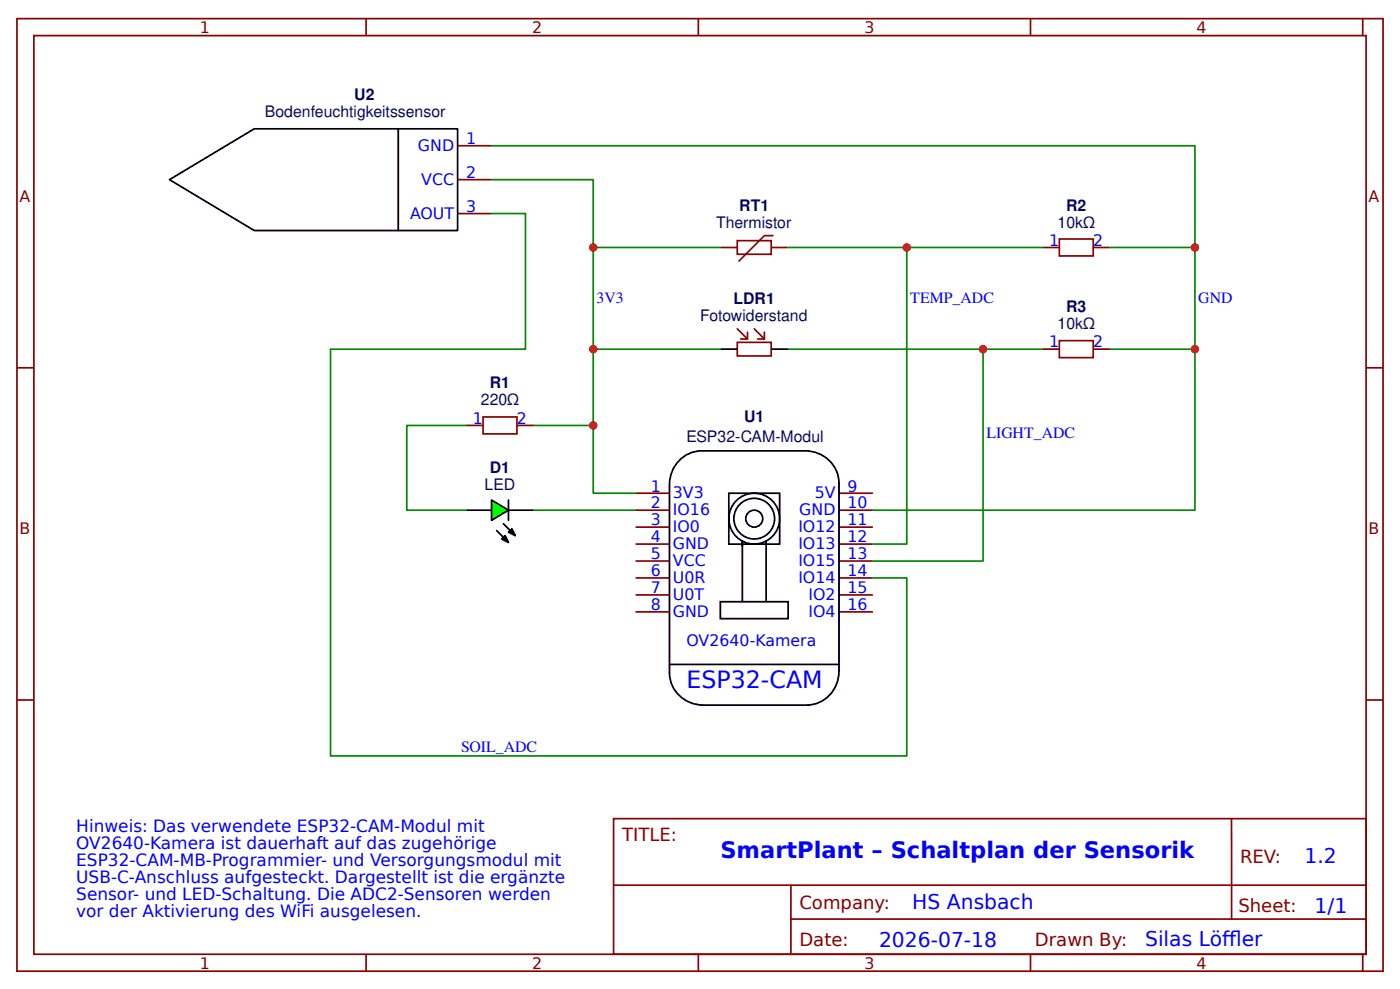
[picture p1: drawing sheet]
<svg xmlns="http://www.w3.org/2000/svg" width="219mm" height="154mm" viewBox="0 0 219 154" stroke-linecap="round" stroke-linejoin="round" font-family="sans-serif">
<g fill="none" stroke="#000" stroke-width=".26">
<path d="M26.5 28l13.2-7.9h31.7v15.9h-31.7zM112.4 54.5h2.7M120.4 54.5h2.6M72.8 79.6h3.9M106.3 71.6a4.9 4.9 0 0 1 3.2-1.2h16.2a5.2 5.2 0 0 1 5.3 5v29.4a5.2 5.2 0 0 1-5.1 5.3h-16.1a5.2 5.2 0 0 1-5.3-5.1v-29.3a5.4 5.4 0 0 1 1.8-4.1zM112.4 93.9h10.6v2.7h-10.6zM115.9 85.2v-.8v9.5M119.6 84.4v9.5M104.5 103.7h26.5"/>
<circle cx="117.7" cy="81" r="4"/>
</g>
<g fill="none" stroke="#800" stroke-width=".26">
<path d="M71.4 22.8h5.3M71.4 28h5.3M71.4 33.3h5.3M112.4 38.6h2.7M115.1 37.6h5.3v2.1h-5.3zM120.4 38.6h2.6M120.6 36.8h-1.3l-3.9 3.9M115.1 53.4h5.3v2.2h-5.3zM115.1 51.3l1.6 1.6M116.7 51.9v1h-1.1M117.7 51.3l1.6 1.6M119.3 51.9v1h-1"/>
<path d="M99.2 77h5.3M99.2 79.6h5.3M131 77h5.3M131 79.6h5.3M99.2 82.3h5.3M99.2 84.9h5.3M99.2 87.6h5.3M99.2 90.2h5.3M99.2 92.9h5.3M99.2 95.5h5.3M131 82.3h5.3M131 84.9h5.3"/>
<path d="M131 87.6h5.3M131 90.2h5.3M131 92.9h5.3M131 95.5h5.3"/>
</g>
<path d="M76.7 78.1l2.7 1.5-2.7 1.6z" fill="#0f0" stroke="#000" stroke-width=".26"/>
<g fill="none" stroke="#000" stroke-width=".26">
<path d="M62.2 20.1v15.9M79.4 78.1v3.1M79.4 79.6h3.9M113.8 77h7.9v7.9h-7.9zM77.5 82.8l1.9 1.9M78.6 81.8l1.8 1.8"/>
<circle cx="117.7" cy="81" r="3.2"/>
<circle cx="117.7" cy="81" r="1.32"/>
</g>
<path d="M78.3 84.1l.5-.5 .6 1.1zM79.4 83.1l.5-.6 .5 1.1z" fill="#000" stroke="#000" stroke-width=".26"/>
<g fill="none" stroke="#800" stroke-width=".26">
<path d="M2.6 2.9h213.3v148.7h-213.3zM5.3 5.6h208v143.4h-208zM57.1 2.9v2.7M109 2.9v2.7M160.9 2.9v2.7M212.7 2.9v2.7M162.7 38.6h2.7M165.4 37.3h5.3v2.7h-5.3zM170.7 38.6h2.6M2.6 57.4h2.7M162.7 54.5h2.7M165.4 53.2h5.3v2.6h-5.3z"/>
<path d="M170.7 54.5h2.6M213.3 57.4h2.6M72.8 66.4h2.6M75.4 65.1h5.3v2.6h-5.3zM80.7 66.4h2.6M2.6 109.3h2.7M213.3 109.3h2.6M95.8 127.8h117.5v21.2h-117.5zM95.8 138.2h117.4M123.5 138.2v10.6M192.2 127.8l.1 15.7M57.1 149v2.6"/>
<path d="M109 149v2.6M123.5 143.5h89.7M160.9 149v2.6M212.7 149v2.6"/>
</g>
<g fill="none" stroke="#080" stroke-width=".26">
<path d="M76.7 28h15.9v49h6.6M76.7 22.8h109.8v56.8h-50.2M76.7 33.3h5.3v21.2h-30.4v63.5h90v-27.8h-5.3M92.6 38.6h19.8M123 38.6h39.7M141.6 38.6v46.3h-5.3M173.3 38.6h13.2M92.6 54.5h19.8M123 54.5h39.7M153.5 54.5v33.1h-17.2M173.3 54.5h13.2M72.8 66.4h-9.3v13.2h9.3"/>
<path d="M83.3 66.4h9.3M83.3 79.6h15.9"/>
</g>
<g fill="#c00">
<circle cx="92.6" cy="54.5" r=".66"/>
<circle cx="92.6" cy="66.4" r=".66"/>
<circle cx="186.5" cy="54.5" r=".66"/>
<circle cx="153.5" cy="54.5" r=".66"/>
<circle cx="186.5" cy="38.6" r=".66"/>
<circle cx="92.6" cy="38.6" r=".66"/>
<circle cx="141.6" cy="38.6" r=".66"/>
</g>
<text font-size="3.7" fill="#00f" x="107.2" y="107.4">ESP32-CAM</text>
<text font-size="3.5" fill="#00f" x="112.4" y="133.9">SmartPlant – Schaltplan der Sensorik</text>
<g font-size="3.2" fill="#00f">
<text x="203.6" y="134.7">1.2</text>
<text x="142.4" y="141.9">HS Ansbach</text>
<text x="205.2" y="142.5">1/1</text>
<text x="137.2" y="147.8">2026-07-18</text>
<text x="178.8" y="147.7">Silas Löfer</text>
<text x="190.8" y="147.7">f</text>
<text x="190.8" y="147.7">l</text>
</g>
<g font-size="2.8" fill="#800">
<text x="97.1" y="131.2">TITLE:</text>
<text x="193.6" y="134.7">REV:</text>
<text x="124.8" y="141.9">Company:</text>
<text x="193.3" y="142.3">Sheet:</text>
<text x="124.8" y="147.6">Date:</text>
<text x="161.6" y="147.7">Drawn By:</text>
</g>
<g font-size="2.6" fill="#00f">
<text x="11.9" y="129.9">Hinweis: Das verwendete ESP32-CAM-Modul mit</text>
<text x="11.9" y="132.6">OV2640-Kamera ist dauerhaft auf das zugehörige</text>
<text x="11.9" y="135.2">ESP32-CAM-MB-Programmier- und Versorgungsmodul mit</text>
<text x="11.9" y="137.8">USB-C-Anschluss aufgesteckt. Dargestellt ist die ergänzte</text>
<text x="11.9" y="140.5">Sensor- und LED-Schaltung. Die ADC2-Sensoren werden</text>
<text x="11.9" y="143.1">vor der Aktivierung des WiFi ausgelesen.</text>
</g>
<g font-size="2.5" fill="#800">
<text x="31.2" y="5.2">1</text>
<text x="83.1" y="5.2">2</text>
<text x="134.9" y="5.2">3</text>
<text x="186.8" y="5.2">4</text>
<text x="3" y="31.5">A</text>
<text x="213.7" y="31.5">A</text>
<text x="3" y="83.3">B</text>
<text x="213.7" y="83.3">B</text>
<text x="31.2" y="151.2">1</text>
<text x="83.1" y="151.2">2</text>
<text x="134.9" y="151.2">3</text>
<text x="186.8" y="151.2">4</text>
</g>
<g font-size="2.5" fill="#000080">
<text x="55.3" y="15.7">U2</text>
<text x="41.4" y="18.3">Bodenfeuchtigkeitssensor</text>
<text x="111.8" y="35.5">Thermistor</text>
<text x="115.4" y="32.9">RT1</text>
<text x="165.1" y="35.5">10kΩ</text>
<text x="166.4" y="32.9">R2</text>
<text x="114.5" y="47.4">LDR1</text>
<text x="109.3" y="50.1">Fotowiderstand</text>
<text x="165.1" y="51.4">10kΩ</text>
<text x="166.4" y="48.7">R3</text>
<text x="75.1" y="63.3">220Ω</text>
<text x="76.5" y="60.6">R1</text>
<text x="116.2" y="65.9">U1</text>
<text x="107.2" y="69.1">ESP32-CAM-Modul</text>
<text x="75.6" y="76.5">LED</text>
<text x="76.5" y="73.9">D1</text>
</g>
<g font-size="2.5" fill="#00f">
<text x="65.2" y="23.5">GND</text>
<text x="72.8" y="22.5">1</text>
<text x="65.8" y="28.8">VCC</text>
<text x="72.8" y="27.8">2</text>
<text x="64" y="34.1">AOUT</text>
<text x="72.8" y="33.1">3</text>
<text x="163.8" y="38.4">1</text>
<text x="170.7" y="38.4">2</text>
<text x="93.1" y="47.2">3V3</text>
<text x="142.1" y="47.2">TEMP_ADC</text>
<text x="187.1" y="47.2">GND</text>
<text x="163.8" y="54.2">1</text>
<text x="170.7" y="54.2">2</text>
<text x="73.8" y="66.1">1</text>
<text x="80.7" y="66.1">2</text>
<text x="154" y="68.4">LIGHT_ADC</text>
<text x="101.6" y="76.7">1</text>
<text x="105" y="77.8">3V3</text>
<text x="127.2" y="77.8">5V</text>
<text x="132.3" y="76.7">9</text>
<text x="101.6" y="79.4">2</text>
<text x="101.6" y="82">3</text>
<text x="105" y="80.4">IO16</text>
<text x="105" y="83.1">IO0</text>
<text x="124.6" y="83.1">IO12</text>
<text x="124.8" y="80.4">GND</text>
<text x="132.3" y="79.4">10</text>
<text x="132.3" y="82">11</text>
<text x="101.6" y="84.7">4</text>
<text x="101.6" y="87.3">5</text>
<text x="101.6" y="90">6</text>
<text x="105" y="85.7">GND</text>
<text x="105" y="88.4">VCC</text>
<text x="124.6" y="85.7">IO13</text>
<text x="124.6" y="88.4">IO15</text>
<text x="132.3" y="84.7">12</text>
<text x="132.3" y="87.3">13</text>
<text x="132.3" y="90">14</text>
<text x="101.6" y="92.6">7</text>
<text x="101.6" y="95.2">8</text>
<text x="105" y="91">U0R</text>
<text x="105" y="93.7">U0T</text>
<text x="124.6" y="91">IO14</text>
<text x="126.2" y="93.7">IO2</text>
<text x="132.3" y="92.6">15</text>
<text x="132.3" y="95.2">16</text>
<text x="105" y="96.3">GND</text>
<text x="107.2" y="100.8">OV2640-Kamera</text>
<text x="126.2" y="96.3">IO4</text>
<text x="72" y="117.3">SOIL_ADC</text>
</g>
</svg>
